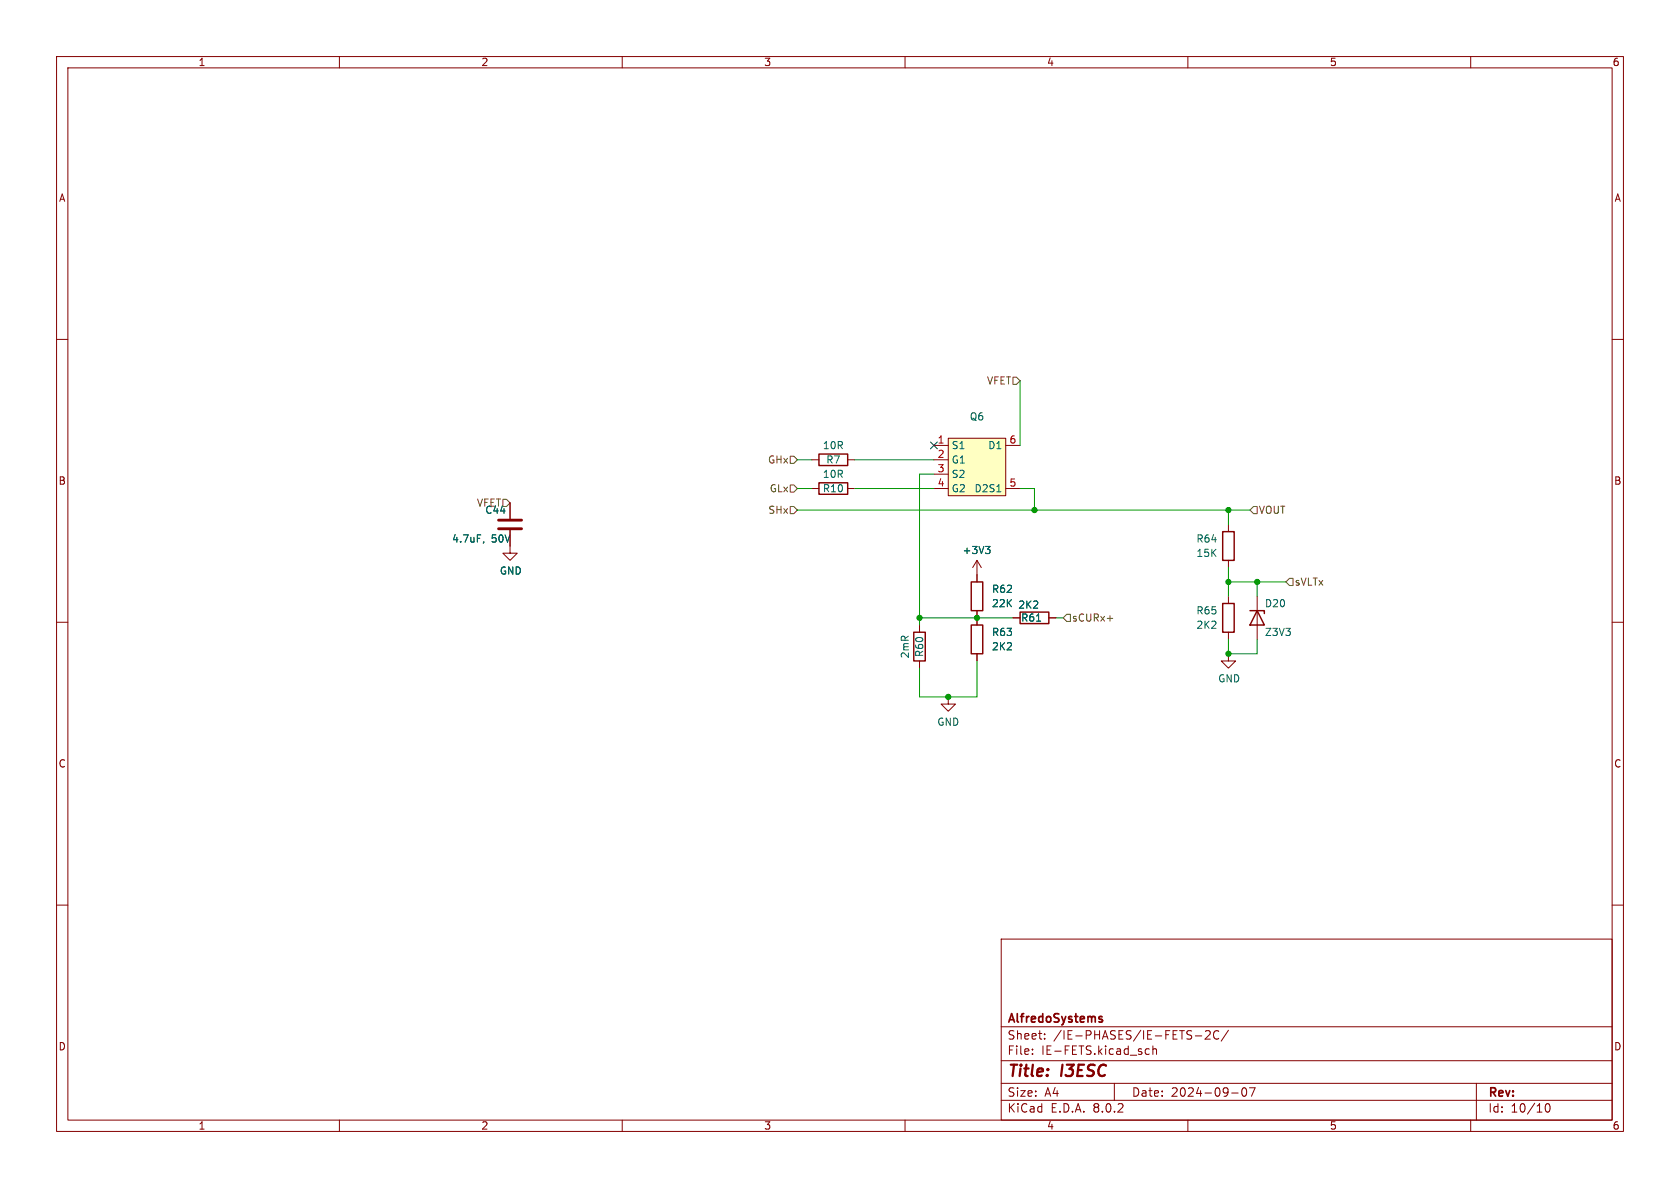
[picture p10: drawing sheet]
<svg xmlns="http://www.w3.org/2000/svg" width="297mm" height="210mm" viewBox="0 0 297 210" stroke-linecap="round" stroke-linejoin="round" font-family="sans-serif">
<g fill="none" stroke="#840000" stroke-width=".18">
<path d="M10 10h277v190h-277zM12 12h273v186h-273zM60 10v2M110 10v2M160 10v2M210 10v2M260 10v2M10 60h2M285 60h2M172.7 99.1l-.7 1.2M172.7 99.1v3.8M172.7 99.1l.8 1.2"/>
<path d="M217.2 92.7v1.3M217.2 99.1v1.2M10 110h2M162.6 110.5v1.3M162.6 116.8v1.3M172.7 108v2.5M172.7 115.6v1.2M179.1 109.2h1.2M185.4 109.2h1.3M217.2 115.6v1.2h1.2l-1.2 1.3-1.3-1.3h1.3M217.2 105.4v1.3M217.2 111.8v1.2"/>
<path d="M222.2 105.4v7.6M285 110h2M167.6 123.2v1.3h1.3l-1.3 1.2-1.2-1.2h1.2M10 160h2M285 160h2M177 166h108v32h-108zM60 198v2M110 198v2M160 198v2M177 194.5h108M177 191.5h108M177 187.5h108"/>
<path d="M177 181.5h108M182.5 186.3v.1M182.5 185.5v.1M184.7 183.6v.1M184.7 182.8v.1M197 191.5v3M202.5 186.3l.2 .1 .5-.1M203.2 185.5l-.5-.1-.2 .1M203.8 185.5l.2-.1 .4 .1 .1 .9M203.8 184.9v1.5M210 198v2M211.3 183.1h1.2"/>
<path d="M213.1 182.3l.6-.1 .2 .1 .1 .3-1 1.1h1M215.5 182.3a.6 .6 0 0 0-.8 0 .6 .6 0 0 0-.2 .8 .56 .56 0 0 0 .3 .5 .56 .56 0 0 0 .7 0M217.2 182.1l-1.3 2M217.7 193.2h1.2M219.7 192.4l.2-.1a.81 .81 0 0 1 .6 .6 .81 .81 0 0 1-.3 .8l-.2 .1a.81 .81 0 0 1-.3-1.4zM220.9 192.3h1l-.7 1.5M260 198v2M261 191.5v6.5M273.4 195.2l.1-.1a.81 .81 0 0 1 .6 .6 .81 .81 0 0 1-.3 .8l-.1 .1a.81 .81 0 0 1-.6-.6 .81 .81 0 0 1 .3-.8z"/>
</g>
<path d="M194.5 179.7l.3 .1M194.5 180.2l.3 .1 .1 .2-.2 .2h-.3" fill="none" stroke="#840000" stroke-width=".3"/>
<path d="M174.2 96.6h.8l-.4 .5M174.8 97.1l.2 .2v.3l-.2 .3M183.2 109.8h.8" fill="none" stroke="#006464" stroke-width=".18"/>
<path d="M216.2 94h2v5.1h-2zM161.5 111.8h2.1v5h-2.1zM171.7 110.5h2v5.1h-2zM171.7 102.9h2v5.1h-2zM180.3 108.2h5.1v2h-5.1zM216.2 106.7h2v5.1h-2zM221 108h2.5v.5M222.2 108l1.3 2.5h-2.5z" fill="none" stroke="#840000" stroke-width=".25"/>
<path d="M167.6 77.5h10.2v10.1h-10.2z" fill="#ffffc2"/>
<g fill="none" stroke="#840000" stroke-width=".18">
<path d="M165.1 78.7h2.5M167.6 77.5h10.2v10.1h-10.2zM177.8 78.7h2.5M90.2 93.7v4.1h1.2l-1.2 1.3-1.3-1.3h1.3M90.2 88.9v2.8M143.5 81.3h1.3M143.5 86.4h1.3M149.9 81.3h1.2M149.9 86.4h1.2M165.1 81.3h2.5M165.1 83.8h2.5M165.1 86.4h2.5"/>
<path d="M177.8 86.4h2.5M172.7 101.6v1.3M172.7 108v2.5M172.7 115.6v1.2M179.1 109.2h1.2M185.4 109.2h1.3"/>
</g>
<path d="M85.5 95.8l-.1 .2M174.2 96.6h.8l-.4 .5M174.8 97.1l.2 .2v.3l-.2 .3M176.2 86.9h.7M183.2 109.8h.8" fill="none" stroke="#006464" stroke-width=".18"/>
<path d="M88.1 93.5h4.1M88.1 91.9h4.1" fill="none" stroke="#840000" stroke-width=".51"/>
<path d="M144.8 80.3h5.1v2h-5.1zM144.8 85.3h5.1v2.1h-5.1z" fill="none" stroke="#840000" stroke-width=".25"/>
<path d="M179.1 66.7h.6l.6 .6-.6 .6h-.6zM88.9 88.3h.6l.7 .6-.7 .6h-.6zM139.7 85.7h.6l.7 .7-.7 .6h-.6zM139.7 89.5h.6l.7 .7-.7 .6h-.6zM139.7 80.6h.6l.7 .7-.7 .6h-.6zM221.6 89.5h.6v1.3h-.6l-.6-.6zM188.6 108.6h.6v1.3h-.6l-.6-.7zM195.7 109.3h1M228 102.2h.6v1.3h-.6l-.7-.6z" fill="none" stroke="#725600" stroke-width=".18"/>
<g fill="none" stroke="#009600" stroke-width=".18">
<path d="M180.3 67.3v11.4M141 90.2h80M141 86.4h2.5M141 81.3h2.5M151.1 86.4h14M151.1 81.3h14M165.1 83.8h-2.5v26.7M180.3 86.4h2.6v3.8M217.2 90.2v2.5M162.6 109.2h16.5M172.7 116.8v6.4h-10.1v-5.1M186.7 109.2h1.3"/>
<path d="M217.2 100.3v5.1M217.2 113v2.6h5v-2.6M217.2 102.9h10.1M222.2 102.9v2.5"/>
</g>
<path d="M164.5 78.1l1.2 1.2M165.7 78.1l-1.2 1.2" fill="none" stroke="#000084" stroke-width=".18"/>
<g fill="#009600" stroke="#009600" stroke-width=".18">
<circle cx="217.2" cy="90.2" r=".46"/>
<circle cx="217.2" cy="115.6" r=".46"/>
<circle cx="222.2" cy="102.9" r=".46"/>
<circle cx="217.2" cy="102.9" r=".46"/>
<circle cx="167.6" cy="123.2" r=".46"/>
<circle cx="182.9" cy="90.2" r=".46"/>
<circle cx="172.7" cy="109.2" r=".46"/>
<circle cx="162.6" cy="109.2" r=".46"/>
</g>
<g font-size="2.8" fill="#840000">
<text x="178" y="190.9">Title:</text>
<text x="187.7" y="190.9">I3ESC</text>
</g>
<g font-size="2.1" fill="#840000">
<text x="178" y="184">Sheet:</text>
<text x="178" y="181.2">AlfredoSystems</text>
<text x="186.2" y="184">/IE-PHASES/IE-FETS-2C/</text>
<text x="178" y="186.7">File:</text>
<text x="184.1" y="186.7">IE-FETS.kicad_sch</text>
<text x="178" y="196.9">KiCad</text>
<text x="178" y="194.1">Size:</text>
<text x="184.7" y="194.1">A4</text>
<text x="185.7" y="196.9">E.D.A.</text>
<text x="193.3" y="196.9">8.0.2</text>
<text x="200" y="194.1">Date:</text>
<text x="207" y="194.1">2024-09-07</text>
<text x="263" y="194.3">Rev:</text>
<text x="263" y="196.9">Id:</text>
<text x="267.1" y="196.9">10/10</text>
</g>
<g font-size="1.8" fill="#840000">
<text x="35" y="11.9">1</text>
<text x="85" y="11.9">2</text>
<text x="135" y="11.9">3</text>
<text x="185" y="11.9">4</text>
<text x="235" y="11.9">5</text>
<text x="285" y="11.9">6</text>
<text x="10.3" y="35.9">A</text>
<text x="285.3" y="35.9">A</text>
<text x="10.3" y="85.9">B</text>
<text x="285.3" y="85.9">B</text>
<text x="10.3" y="135.9">C</text>
<text x="285.3" y="135.9">C</text>
<text x="10.3" y="185.9">D</text>
<text x="285.3" y="185.9">D</text>
<text x="35" y="199.9">1</text>
<text x="85" y="199.9">2</text>
<text x="135" y="199.9">3</text>
<text x="185" y="199.9">4</text>
<text x="235" y="199.9">5</text>
<text x="285" y="199.9">6</text>
</g>
<g font-size="1.8" fill="#725600">
<text x="174.4" y="68.2">VFET</text>
<text x="135.7" y="82.1">GHx</text>
<text x="84.2" y="89.8">VFET</text>
<text x="136" y="87.2">GLx</text>
<text x="135.7" y="91">SHx</text>
<text x="222.4" y="91">VOUT</text>
<text x="228.8" y="103.7">sVLTx</text>
<text x="189.4" y="110.1">sCURx+</text>
</g>
<g font-size="1.8" fill="#006464">
<text x="171.3" y="74.5">Q6</text>
<text x="145.4" y="79.6">10R</text>
<text x="146" y="82.1">R7</text>
<text x="168.1" y="79.6">S1</text>
<text x="168.1" y="82.1">G1</text>
<text x="174.6" y="79.6">D1</text>
<text x="145.4" y="87.2">R10</text>
<text x="145.4" y="84.7">10R</text>
<text x="168.1" y="84.7">S2</text>
<text x="168.1" y="87.2">G2</text>
<text x="172.2" y="87.2">D2S1</text>
<text x="85.7" y="91">C44</text>
<text x="79.8" y="96.1">4.7uF,</text>
<text x="86.9" y="96.1">50V</text>
<text x="88.3" y="101.8">GND</text>
<text x="170.1" y="98.1">+3V3</text>
<text x="211.4" y="96.1">R64</text>
<text x="211.4" y="98.7">15K</text>
<text x="175.3" y="105">R62</text>
<text x="175.3" y="107.5">22K</text>
<text x="179.9" y="107.8">2K2</text>
<text x="223.5" y="107.5">D20</text>
<text x="175.3" y="112.6">R63</text>
<text x="180.4" y="110.1">R61</text>
<text x="211.4" y="108.8">R65</text>
<text x="211.4" y="111.4">2K2</text>
<text x="223.5" y="112.6">Z3V3</text>
<text x="160.9" y="116.5" transform="rotate(-90 160.9 116.5)">2mR</text>
<text x="163.4" y="116.2" transform="rotate(-90 163.4 116.2)">R60</text>
<text x="175.3" y="115.2">2K2</text>
<text x="215.3" y="120.8">GND</text>
<text x="165.6" y="128.5">GND</text>
</g>
<g font-size="1.8" fill="#a90000">
<text x="165.7" y="78.5">1</text>
<text x="165.7" y="81">2</text>
<text x="165.7" y="83.6">3</text>
<text x="178.4" y="78.5">6</text>
<text x="165.7" y="86.1">4</text>
<text x="178.4" y="86.1">5</text>
</g>
</svg>
